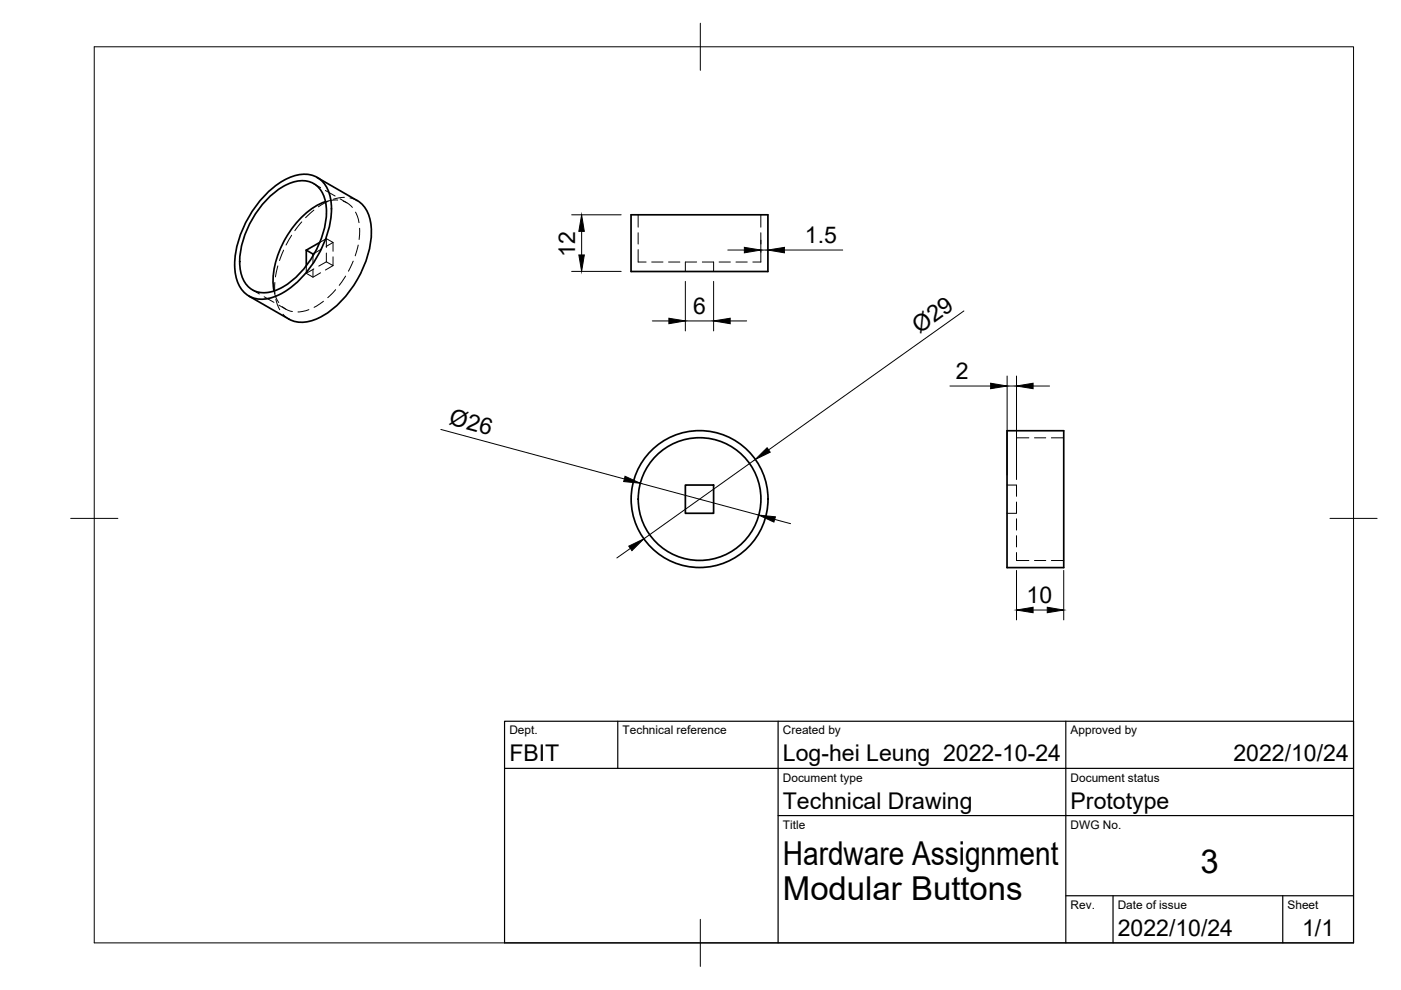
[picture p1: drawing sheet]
<svg xmlns="http://www.w3.org/2000/svg" width="297mm" height="210mm" viewBox="0 0 297 210" stroke-linecap="round" stroke-linejoin="round" font-family="sans-serif">
<!-- layer: Visible -->
<g fill="none" stroke="#000" stroke-width=".36">
<path d="M67.2 37.6l8.5 4.9M56.8 40.8a12.3 12.3 0 0 1 8-3.9 5.4 5.4 0 0 1 5.2 4.6 19 19 0 0 1-3.1 13.5 18.5 18.5 0 0 1-9.4 8.1 5.5 5.5 0 0 1-7.4-4.3 19 19 0 0 1 3-13.5 23.3 23.3 0 0 1 3.7-4.5zM56.9 42a11.2 11.2 0 0 1 7.4-3.7 5.2 5.2 0 0 1 4.8 5.3 19.8 19.8 0 0 1-7 15.7 9.3 9.3 0 0 1-7.3 2.6 5.3 5.3 0 0 1-3.9-5.1 19.8 19.8 0 0 1 6-14.8zM64.9 53l1.5 .9M64.9 53v3.3M66.4 53.9v.3M66.7 53.7l-.3 .2M67.8 51.4l-2.9 1.6M69 42.7a17.8 17.8 0 0 0-9.5 9.9 15.8 15.8 0 0 0-1.4 9.1M75.7 42.5a7.1 7.1 0 0 1 3 6.6 22.6 22.6 0 0 1-10.2 17.8 7.5 7.5 0 0 1-7.3 .8M133.8 45.5h29v12.1h-29zM52.8 62.8l8.5 4.9"/>
<path d="M213.5 91.3h12v29h-12zM145.3 102.8h6v6h-6z"/>
<circle cx="148.3" cy="105.8" r="14.5"/>
<circle cx="148.3" cy="105.8" r="13"/>
</g>
<!-- layer: Hidden -->
<g fill="none" stroke="#000" stroke-width=".21">
<path d="M66.5 38.9l1.5 .9M58.3 59.9v2.4M58.9 56.4l-.5 2.3M60.1 53l-.8 2.2M61.8 49.9l-1.2 2.1M64 47l-1.5 1.9M64.9 56.3v1.6M66.4 54.2v1.7M66.4 57.1v1.7M66.5 44.5l-1.7 1.7M66.5 57l-1.6 .9M68 57.8l-1.6 1-1.5-.9"/>
<path d="M68.1 52.8l-1.4 .9M69 40.4l2.1 1.2M69.2 50.6l1.4 .8-1.4 .9M69.2 55.5l-1.6 .9M69.2 50.6v1.9M69.2 53.7v1.8M69.2 50.6l-1.4 .8M69.6 42.7l-2.1 1.2M70.6 54.5v1.8l-1.4-.8M70.6 56.3l-1.6 .9M70.6 51.4v1.9M71.6 42.4l-1.2 .1-1.4 .3"/>
<path d="M72.1 42.2l1.5 .8M72.8 42.7l1.2 .6 .7 .7M73 41.8l-2.3 .4M73.3 58.5l-1.4 2M74.2 42l1.5 .5M74.9 55.4l-1 2.1M75.4 45l.4 .8 .3 1.4M75.9 52l-.6 2.2M76.2 48.4l-.1 2.4M135.3 52.9v2.7h1.7M135.3 45.5v2.7M135.3 49.4v2.3"/>
<path d="M138.2 55.6h2.4M141.8 55.6h2.3M145.3 55.6v2M145.3 55.6h2.4M148.9 55.6h2.4v2M152.5 55.6h2.4M156 55.6h2.4M161.3 52.9v2.7h-1.7M161.3 45.5v2.7M161.3 49.4v2.3M53.5 61.5l1.5 .8M56 62.9l2.1 1.2"/>
<path d="M58.1 61.7l.4 1.4 .6 1M58.5 63.5l.8 2.2M59.1 64.7l1.5 .8M59.9 65l1.1 .8 1 .3M60 66.6l1.3 1.1M65.5 65.7l-2.3 .4M68.6 63.9l-2 1.3M71.2 61.4l-1.7 1.7M215.5 99.3v2.4M215.5 95.7v2.4M218.1 92.8h-2.6v1.7M219.3 92.8h2.4"/>
<path d="M222.9 92.8h2.6M213.5 102.8h2M215.5 117.2v1.6h2.6M215.5 113.6v2.4M215.5 110v2.4M215.5 106.4v2.4h-2M215.5 102.9v2.3M219.3 118.8h2.4M222.9 118.8h2.6"/>
</g>
<!-- layer: BORDER -->
<path d="M20 9.9h267v190h-267zM148.5 4.9v10M15 109.9h10M282 109.9h10M148.5 194.9v10" fill="none" stroke="#000" stroke-width=".21"/>
<!-- layer: TITLEBLOCK -->
<path d="M107 152.9h180v47h-180zM131 152.9v10M165 152.9v47M226 152.9v47M107 162.9h180M165 172.9h122M226 189.9h61M236 189.9v10M272 189.9v10" fill="none" stroke="#000" stroke-width=".25"/>
<!-- layer: FD_Dimensions -->
<g fill="none" stroke="#000" stroke-width=".21">
<path d="M121.2 45.5h10.5M121.2 57.5h10.5M123.3 49.1v5M145.3 59.7v10.5M151.3 59.7v10.5M154.3 53h3.5M161.3 50.9v2.6M161.3 53h1.5M166.3 53h12.4M138.3 68h3.5M145.3 68h6M154.8 68h3.5"/>
<path d="M204.4 65.9l-41.4 29.5M213.5 79.7v21M215.5 79.7v21M93.5 91.1l38.9 10.5M160.1 97.4l-23.6 16.9M201.4 81.8h8.6M213.5 81.8h2M219 81.8h3.5M133.6 116.3l-2.8 2M135.8 102.5l25.1 6.7M164.2 110.1l3.4 .9M215.5 120.9v10.5"/>
<path d="M219 129.3h3M225.5 120.9v10.5"/>
</g>
<g fill="#000" stroke="#000" stroke-width=".21">
<path d="M123.3 45.5l.6 3.6h-1.2zM122.7 54.1h1.2l-.6 3.4zM157.8 52.4l3.5 .6-3.5 .6zM162.8 53l3.5-.6v1.2zM141.8 67.5l3.5 .5-3.5 .6zM151.3 68l3.5-.5v1.1zM160.1 97.4l2.5-2.5 .7 1zM210 81.3l3.5 .5-3.5 .6zM215.5 81.8l3.5-.5v1.1zM132.5 101l3.3 1.5-3.6-.4zM133.3 115.8l3.2-1.5-2.5 2.4zM160.9 109.2l3.5 .4-.3 1.1z"/>
<path d="M215.5 129.3l3.5-.6v1.2zM222 128.7l3.5 .6-3.5 .6z"/>
</g>
<g font-size="7">
<text x="166" y="183.4">Hardware Assignment</text>
<text x="254.5" y="185.2">3</text>
<text x="166" y="190.9">Modular Buttons</text>
</g>
<g font-size="4.9">
<text x="170.7" y="51.6">1.5</text>
<text x="121.9" y="54.4" transform="rotate(-90 121.9 54.4)">12</text>
<text x="147" y="66.6">6</text>
<text x="195" y="70.7" transform="rotate(-36 195 70.7)">Ø29</text>
<text x="202.7" y="80.4">2</text>
<text x="95" y="89.9" transform="rotate(15 95 89.9)">Ø26</text>
<text x="217.7" y="127.9">10</text>
<text x="108" y="161.4">FBIT</text>
<text x="166" y="161.4">Log-hei Leung 2022-10-24</text>
<text x="261.5" y="161.4">2022/10/24</text>
<text x="166" y="171.4">Technical Drawing</text>
<text x="227" y="171.4">Prototype</text>
<text x="237" y="198.4">2022/10/24</text>
<text x="276.1" y="198.6">1/1</text>
</g>
<g font-size="2.5">
<text x="108" y="155.7">Dept.</text>
<text x="132" y="155.7">Technical reference</text>
<text x="166" y="155.7">Created by</text>
<text x="227" y="155.7">Approved by</text>
<text x="166" y="165.7">Document type</text>
<text x="227" y="165.7">Document status</text>
<text x="166" y="175.7">Title</text>
<text x="227" y="175.7">DWG No.</text>
<text x="227" y="192.7">Rev.</text>
<text x="237" y="192.7">Date of issue</text>
<text x="273" y="192.7">Sheet</text>
</g>
</svg>
